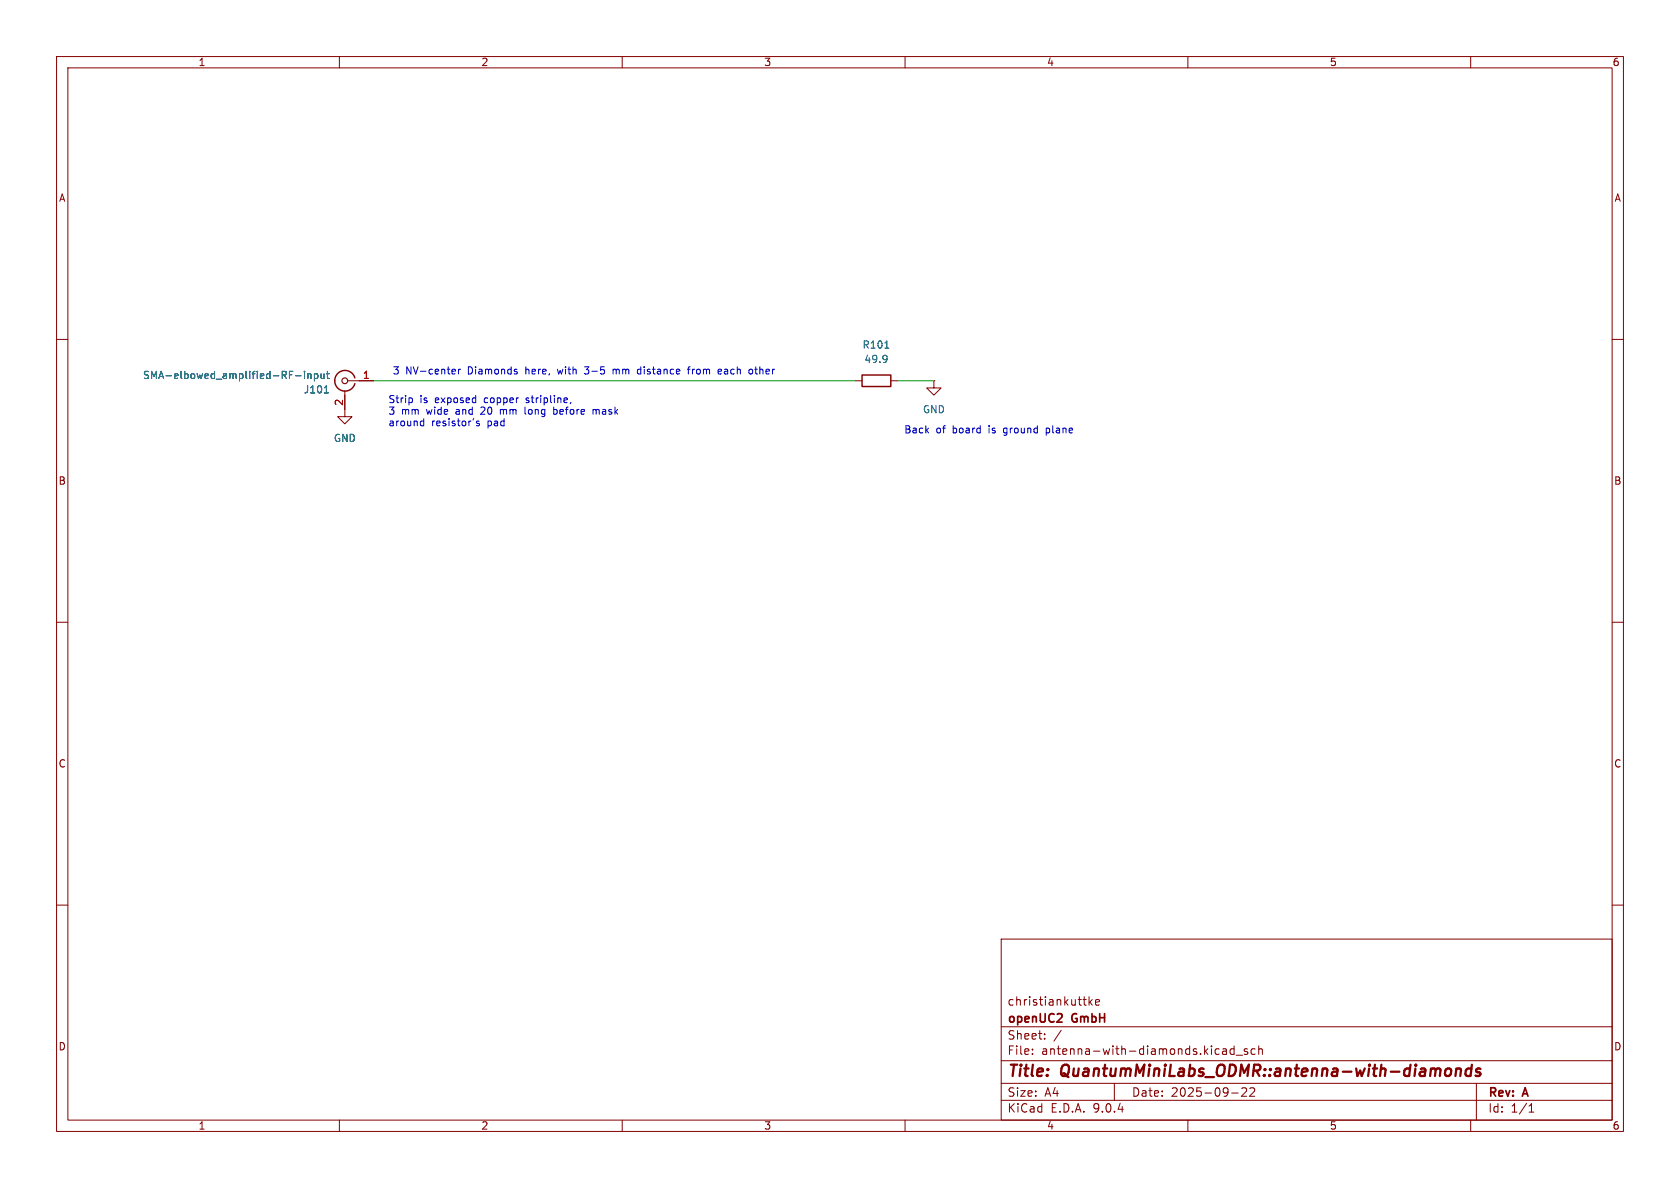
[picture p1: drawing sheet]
<svg xmlns="http://www.w3.org/2000/svg" width="297mm" height="210mm" viewBox="0 0 297 210" stroke-linecap="round" stroke-linejoin="round" font-family="sans-serif">
<g fill="none" stroke="#840000" stroke-width=".18">
<path d="M10 10h277v190h-277zM12 12h273v186h-273zM60 10v2M110 10v2M160 10v2M210 10v2M260 10v2M10 60h2M61 69.1v4.6h1.2l-1.2 1.2-1.3-1.2h1.3M61.5 67.3h4.5M151.1 67.3h1.3M157.5 67.3h1.2"/>
<path d="M165.1 67.3v1.3h1.3l-1.3 1.3-1.3-1.3h1.3M165.1 67.3h.1M285 60h2M10 110h2M285 110h2M10 160h2M177 166h108v32h-108zM191.5 176.7h.5M191.9 177.7h.1M192.5 176.2v1.5M192.7 177.1l.4 .6M193.1 176.7l-.6 .6"/>
<path d="M193.7 177.2l.7-.1-.1-.3-.4-.1-.2 .2v.7h.6M285 160h2M60 198v2M110 198v2M160 198v2M177 194.5h108M177 191.5h108M177 187.5h108M177 181.5h108M182.5 186.3v.1M182.5 185.5v.1M184.7 183.6v.1"/>
<path d="M184.7 182.8v.1M187.6 182.1l-1.3 2M197 191.5v3M210 198v2M216.2 185.5h.5l.1 .9M216.2 186.3h.6M216.8 185.8l-.6 .1M217.7 193.2h1.2M218.2 185.5l-.5-.1-.2 .3v.4l.1 .2h.6M218.2 184.9v1.5M218.5 186.5h1.2M219.5 192.4l.6-.1 .2 .1 .1 .3-.9 1.1h.9"/>
<path d="M220.5 185.5l-.3-.1-.2 .2v.2l.5 .2v.3h-.5M221 192.4l.5-.1 .2 .1 .1 .3-.9 1.1h.9M221.9 185.5l-.4-.1-.3 .3v.4l.1 .2h.6M222.5 185.5l.2-.1 .4 .1 .1 .9M222.5 184.9v1.5M260 198v2M261 191.5v6.5M270.3 196.6h.9M270.3 195.5l.4-.4v1.5"/>
</g>
<path d="M255.9 188.9l.5 .1 .2 .3-.1 .5-.4 .4M257.4 189.1a.49 .49 0 0 1 .9 .1l-.1 1M257.5 188.9l-.2 1.3M260.1 189a.66 .66 0 0 0-1 .3v.5l.1 .3 .2 .1 .6-.1M260.2 188.2l-.2 2M261.7 189a.49 .49 0 0 0-.8 .3l.1 .1 .7 .2v.3l-.3 .3-.6-.1" fill="none" stroke="#840000" stroke-width=".4"/>
<path d="M62.7 66.8a1.81 1.81 0 0 0-2.8-1 1.81 1.81 0 0 0 0 3 1.81 1.81 0 0 0 2.8-1M152.4 66.3h5.1v2h-5.1z" fill="none" stroke="#840000" stroke-width=".25"/>
<circle cx="61" cy="67.3" r=".51" fill="none" stroke="#840000" stroke-width=".2"/>
<g fill="none" stroke="#006464" stroke-width=".18">
<path d="M52.3 66.4h.9M53.8 65.6v.2M53.8 66.1v.8M54.4 66.1v.8M54.4 66.2l.2-.1h.3l.1 .8M55.6 66.1h.4l.2 .2-.1 .6h-.5M55.6 66.1v1.2M56.7 66.1l.1 .8h.3l.2-.1M57.3 66.1v.8M57.3 69.5h.8M57.7 66.1h.5M57.9 65.6v1.1l.3 .2"/>
<path d="M156.4 61.5h.7M156.7 62.9h.1a1.07 1.07 0 0 1-.2 1.1M156.8 63.4l-.1 .1"/>
</g>
<path d="M66 67.3h85.1M158.7 67.3h6.4" fill="none" stroke="#009600" stroke-width=".18"/>
<g fill="none" stroke="#0000c2" stroke-width=".18">
<path d="M72.7 70.3l.2 .3v.3l-.2 .3M74.5 74.4l.4 .1M74.9 74v1.3M74.9 75.2l-.4 .1M80.1 65.3h.3l.1 .3-.6 .1M80.4 66.1h-.3M81.1 65.3v.8M81.4 65.3l-.3 .2M84.7 74.5l-.3-.1-.2 .2 .1 .2 .4 .1v.3h-.5M88.5 72.4v.8M88.5 72.4v.1M91.3 65.7l.2 .2-.2 .2"/>
<path d="M91.3 65.3h.1M92.8 72v1l.2 .2M97.9 72v1.2M98.4 72.4v.1M98.4 73.1l-.1 .1h-.4M100.9 71.1l-.1 .3M103.3 64.8h.8M103.3 66l.2 .1M104.8 72.4v.8M104.8 72.5l.4-.1 .2 .2M105.4 72.6v.6M105.6 72.4l-.2 .2"/>
<path d="M108.4 65.3v.8M108.8 65.3l-.4 .1M113.3 65.3h-.4l-.2 .2 .1 .6h.5M121.5 65.3h.5M122 64.8l-.3 .2v1.1M127 65.9l.1 .2h.4M127 65.5l.1-.2h.3l.2 .2v.1l-.6 .1M132.6 65.3h.3l.2 .2-.1 .5-.4 .1M133.4 65.3h.5M185 75.7v1.3M185 76.5h.1M185.1 75.7h-.1"/>
</g>
<g font-size="2.8" fill="#840000">
<text x="178" y="190.9">Title:</text>
<text x="187.7" y="190.9">QuantumMiniLabs_ODMR::antenna-with-diamonds</text>
</g>
<g font-size="2.1" fill="#840000">
<text x="178" y="178">christiankuttke</text>
<text x="178" y="184">Sheet:</text>
<text x="178" y="181.2">openUC2</text>
<text x="189.6" y="181.2">GmbH</text>
<text x="178" y="186.7">File:</text>
<text x="184.1" y="186.7">antenna-with-diamonds.kicad_sch</text>
<text x="178" y="196.9">KiCad</text>
<text x="178" y="194.1">Size:</text>
<text x="184.7" y="194.1">A4</text>
<text x="185.7" y="196.9">E.D.A.</text>
<text x="193.3" y="196.9">9.0.4</text>
<text x="200" y="194.1">Date:</text>
<text x="207" y="194.1">2025-09-22</text>
<text x="263" y="194.3">Rev:</text>
<text x="263" y="196.9">Id:</text>
<text x="267.1" y="196.9">1/1</text>
<text x="269.4" y="194.3">A</text>
</g>
<g font-size="1.8" fill="#840000">
<text x="35" y="11.9">1</text>
<text x="85" y="11.9">2</text>
<text x="135" y="11.9">3</text>
<text x="185" y="11.9">4</text>
<text x="235" y="11.9">5</text>
<text x="285" y="11.9">6</text>
<text x="10.3" y="35.9">A</text>
<text x="285.3" y="35.9">A</text>
<text x="10.3" y="85.9">B</text>
<text x="285.3" y="85.9">B</text>
<text x="10.3" y="135.9">C</text>
<text x="285.3" y="135.9">C</text>
<text x="10.3" y="185.9">D</text>
<text x="285.3" y="185.9">D</text>
<text x="35" y="199.9">1</text>
<text x="85" y="199.9">2</text>
<text x="135" y="199.9">3</text>
<text x="185" y="199.9">4</text>
<text x="235" y="199.9">5</text>
<text x="285" y="199.9">6</text>
</g>
<g font-size="1.8" fill="#006464">
<text x="152.4" y="61.8">R101</text>
<text x="152.7" y="64.4">49.9</text>
<text x="25.2" y="67.2">SMA-elbowed_amplified-RF-input</text>
<text x="53.6" y="69.7">J101</text>
<text x="163.1" y="73.3">GND</text>
<text x="58.9" y="78.3">GND</text>
</g>
<g font-size="1.8" fill="#a90000">
<text x="60.7" y="71.8" transform="rotate(-90 60.7 71.8)">2</text>
<text x="64.1" y="67.1">1</text>
</g>
<g font-size="1.8" fill="#0000c2">
<text x="68.6" y="71.5">Strip</text>
<text x="69.3" y="66.4">3</text>
<text x="71.7" y="66.4">NV-center</text>
<text x="74.2" y="71.5">is</text>
<text x="77" y="71.5">exposed</text>
<text x="82.8" y="66.4">Diamonds</text>
<text x="85.9" y="71.5">copper</text>
<text x="93.2" y="66.4">here,</text>
<text x="93.5" y="71.5">stripline,</text>
<text x="99.1" y="66.4">with</text>
<text x="104" y="66.4">3-5</text>
<text x="109.2" y="66.4">mm</text>
<text x="113.8" y="66.4">distance</text>
<text x="122.9" y="66.4">from</text>
<text x="128.4" y="66.4">each</text>
<text x="134.1" y="66.4">other</text>
<text x="68.6" y="73.5">3</text>
<text x="68.6" y="75.6">around</text>
<text x="71" y="73.5">mm</text>
<text x="75.5" y="73.5">wide</text>
<text x="76.3" y="75.6">resistor's</text>
<text x="80.9" y="73.5">and</text>
<text x="85.5" y="73.5">20</text>
<text x="86.3" y="75.6">pad</text>
<text x="89.1" y="73.5">mm</text>
<text x="93.6" y="73.5">long</text>
<text x="98.9" y="73.5">before</text>
<text x="106.1" y="73.5">mask</text>
<text x="159.8" y="76.8">Back</text>
<text x="165.5" y="76.8">of</text>
<text x="168.5" y="76.8">board</text>
<text x="175.1" y="76.8">is</text>
<text x="177.9" y="76.8">ground</text>
<text x="185.6" y="76.8">plane</text>
</g>
</svg>
